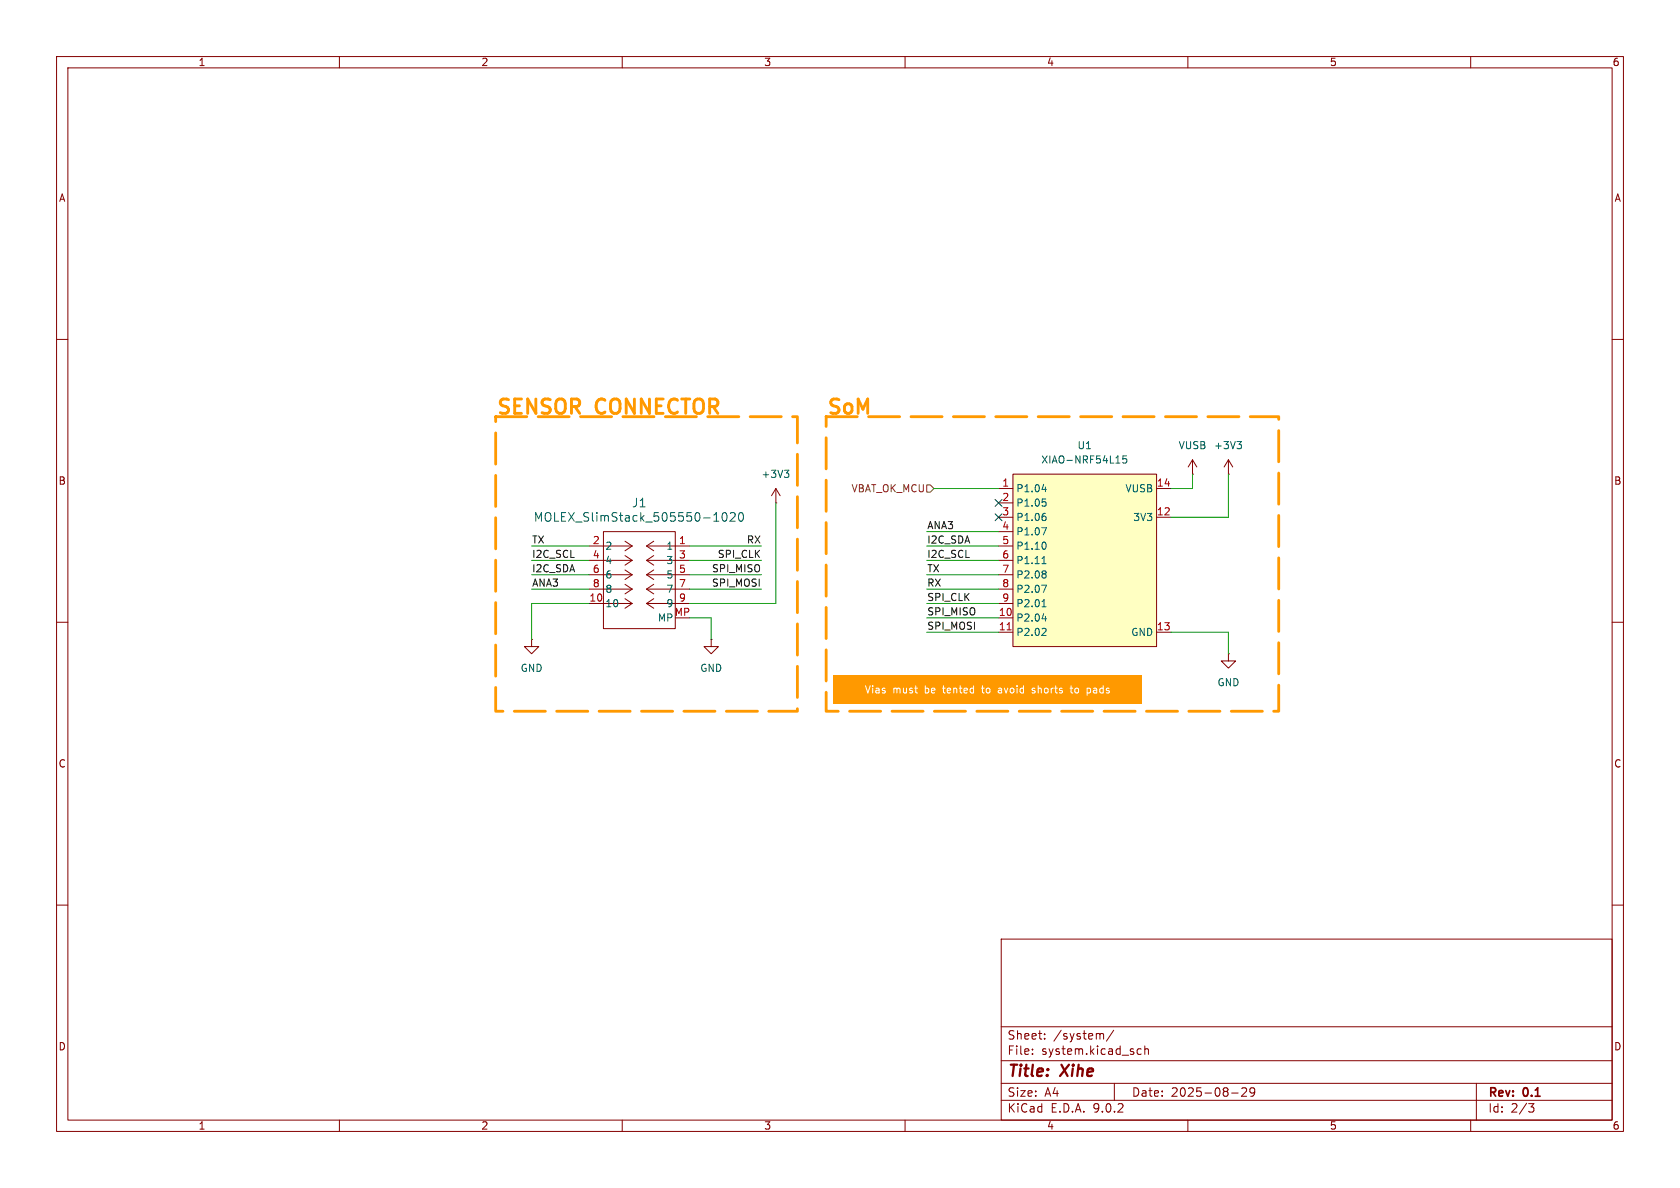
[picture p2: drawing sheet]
<svg xmlns="http://www.w3.org/2000/svg" width="297mm" height="210mm" viewBox="0 0 297 210" stroke-linecap="round" stroke-linejoin="round" font-family="sans-serif">
<g fill="none" stroke="#840000" stroke-width=".18">
<path d="M10 10h277v190h-277zM12 12h273v186h-273zM60 10v2M110 10v2M160 10v2M210 10v2M260 10v2M10 60h2M285 60h2M10 110h2M285 110h2M10 160h2"/>
<path d="M177 166h108v32h-108zM285 160h2M60 198v2M110 198v2M160 198v2M177 194.5h108M177 191.5h108M177 187.5h108M177 181.5h108M182.5 186.3v.1M182.5 185.5v.1M184.7 183.6v.1"/>
<path d="M184.7 182.8v.1M194.7 182.7l.3 .1 .1 .1v.8M196.9 182.1l-1.3 2M197 191.5v3M201.1 186.3l.2 .1 .4-.1M201.7 185.5l-.4-.1-.2 .1M202.4 185.5l.2-.1 .4 .1v.9M202.4 184.9v1.5M210 198v2M217.7 193.2h1.2M219.5 192.4l.6-.1 .2 .1 .1 .3-.9 1.1h.9M221.8 192.9l-.3 .3h-.3l-.2-.3 .1-.5 .4-.1 .2 .1a.99 .99 0 0 1-.3 1.4h-.3"/>
<path d="M260 198v2M261 191.5v6.5M270.2 195.1h1l-.5 .6 .4 .1 .1 .5-.3 .3h-.4"/>
</g>
<path d="M147.3 119.4h54.6v5.1h-54.6z" fill="#f90"/>
<g fill="none" stroke="#840000" stroke-width=".18">
<path d="M104.1 96.5h7.7M104.1 99.1h7.7M106.7 94h12.7v17.1h-12.7zM110.5 95.7l1.3 .8M110.5 98.2l1.3 .9M111.8 96.5l-1.3 .9M111.8 99.1l-1.3 .8M114.3 96.5h7.6M114.3 99.1h7.6M114.3 96.5l1.3 .9M114.3 99.1l1.3 .8M115.6 95.7l-1.3 .8"/>
<path d="M115.6 98.2l-1.3 .9M137.2 88.9h.1M137.2 86.4l-.8 1.2M137.2 86.4l.7 1.2M137.2 86.4v2.5M210.8 83.8h.1M210.8 81.3l-.7 1.3M210.8 81.3l.8 1.3M210.8 81.3v2.5M94 113v1.3h1.2l-1.2 1.3-1.3-1.3h1.3M94 113h.1M104.1 101.6h7.7"/>
<path d="M104.1 104.1h7.7M104.1 106.7h7.7M110.5 100.8l1.3 .8M110.5 103.3l1.3 .8M110.5 105.8l1.3 .9M111.8 101.6l-1.3 .8M111.8 104.1l-1.3 .9M111.8 106.7l-1.3 .8M114.3 101.6h7.6M114.3 104.1h7.6M114.3 106.7h7.6M114.3 101.6l1.3 .8"/>
<path d="M114.3 104.1l1.3 .9M114.3 106.7l1.3 .8M115.6 100.8l-1.3 .8M115.6 103.3l-1.3 .8M115.6 105.8l-1.3 .9M125.7 113v1.3h1.3l-1.3 1.3-1.2-1.3h1.2M125.7 113h.1M217.2 115.6v1.2h1.2l-1.2 1.3-1.3-1.3h1.3M217.2 115.6h.1"/>
</g>
<path d="M126.2 92.1h.9M127.8 90.8l.2-.2a.83 .83 0 0 1 .6 .6 .83 .83 0 0 1-.3 .9h-.1a.82 .82 0 0 1-.4-1.3zM129.1 90.8l.6-.2 .2 .2 .1 .2-1 1.1h1M130.7 90.8l.2-.2a.83 .83 0 0 1 .6 .6 .83 .83 0 0 1-.3 .9h-.1a.82 .82 0 0 1-.4-1.3zM138.7 83.1h.8l-.5 .5M139.2 83.6l.3 .3v.3l-.3 .2" fill="none" stroke="#006464" stroke-width=".18"/>
<path d="M179.1 83.8h25.4v30.5h-25.4z" fill="#ffffc2"/>
<g fill="none" stroke="#840000" stroke-width=".18">
<path d="M176.5 86.4h2.6M176.5 88.9h2.6M176.5 91.4h2.6M176.5 94h2.6M176.5 96.5h2.6M176.5 99.1h2.6M179.1 83.8h25.4v30.5h-25.4zM204.5 86.4h2.5M204.5 91.4h2.5M217.2 83.8h.1M217.2 81.3l-.8 1.3M217.2 81.3l.7 1.3"/>
<path d="M217.2 81.3v2.5M176.5 101.6h2.6M176.5 104.1h2.6M176.5 106.7h2.6M176.5 109.2h2.6M176.5 111.8h2.6M204.5 111.8h2.5"/>
</g>
<g fill="none" stroke="#006464" stroke-width=".18">
<path d="M218.7 78h.8l-.5 .5M219.2 78.5l.3 .3v.3l-.3 .2M184.2 93.3h.8l-.5 1.3M184.2 86.5h.8M184.2 99.6h.7M184.3 88.2h.6M184.5 98.6l.1-.2v1.2M184.6 90.7h.2M184.6 95.8a.79 .79 0 0 1 0 1.3M184.7 88.7l.2 .2v.3l-.2 .3M184.7 91.2l.2 .3v.3l-.2 .2M184.8 86.1v.8"/>
<path d="M197.3 81.9h.7M199.1 80.6h-.6v.6l.2-.1h.4l.1 .2-.1 .4-.1 .2-.5-.2M184.2 103.4h.8l-.5 1.3M184.2 107.3h.7M184.2 109.4h.8M184.5 106.2l.1-.2v1.3M184.7 100.9l.2 .3-.2 .3 .2 .2v.2l-.2 .3M184.7 111.1l.2 .2v.3l-.7 .7h.7M184.8 109v.8"/>
</g>
<path d="M178 111.3h.8" fill="none" stroke="#a90000" stroke-width=".18"/>
<path d="M163.8 85.7h.7l.6 .7-.6 .6h-.7z" fill="none" stroke="#725600" stroke-width=".18"/>
<g fill="none" stroke="#009600" stroke-width=".18">
<path d="M94 96.5h10.1M94 99.1h10.1M121.9 96.5h12.7M121.9 99.1h12.7M137.2 88.9v17.8h-15.3M163.8 96.5h12.7M163.8 94h12.7M163.8 99.1h12.7M165.1 86.4h11.4M210.8 83.8v2.6h-3.8M217.2 83.8v7.6h-10.2M94 101.6h10.1"/>
<path d="M94 104.1h10.1M104.1 106.7h-10.1v6.3M121.9 101.6h12.7M121.9 104.1h12.7M121.9 109.2h3.8v3.8M163.8 101.6h12.7M163.8 104.1h12.7M163.8 106.7h12.7M163.8 109.2h12.7M163.8 111.8h12.7M207 111.8h10.2v3.8"/>
</g>
<path d="M175.9 88.3l1.2 1.2M175.9 90.8l1.2 1.2M177.1 88.3l-1.2 1.2M177.1 90.8l-1.2 1.2" fill="none" stroke="#000084" stroke-width=".18"/>
<path d="M176.7 121.7h-.2M176.7 122l-.2 .2 .2 .3M182.5 122.4l.3 .1M182.8 121.7l-.3 .1v.2l.3 .1M189.2 121.7h.5M189.4 121.2v1.1l.3 .2M192.3 121.7h.4l.1 .2-.1 .5-.4 .1" fill="none" stroke="#fff" stroke-width=".18"/>
<path d="M87.6 73.7h53.4v52h-53.4zM146 73.7h80.1v52h-80.1z" fill="none" stroke="#f90" stroke-width=".5" stroke-dasharray="5.5 2"/>
<g font-size="3.5" fill="#f90">
<text x="87.6" y="73.4">SENSOR</text>
<text x="105.6" y="73.4">CONNECTOR</text>
<text x="146" y="73.4">SoM</text>
</g>
<g font-size="2.8" fill="#840000">
<text x="178" y="190.9">Title:</text>
<text x="187.7" y="190.9">Xihe</text>
</g>
<g font-size="2.1" fill="#006464">
<text x="111.6" y="89.9">J1</text>
<text x="94.3" y="92.4">MOLEX_SlimStack_505550-1020</text>
</g>
<g font-size="2.1" fill="#840000">
<text x="178" y="184">Sheet:</text>
<text x="186.2" y="184">/system/</text>
<text x="178" y="186.7">File:</text>
<text x="184.1" y="186.7">system.kicad_sch</text>
<text x="178" y="196.9">KiCad</text>
<text x="178" y="194.1">Size:</text>
<text x="184.7" y="194.1">A4</text>
<text x="185.7" y="196.9">E.D.A.</text>
<text x="193.3" y="196.9">9.0.2</text>
<text x="200" y="194.1">Date:</text>
<text x="207" y="194.1">2025-08-29</text>
<text x="263" y="194.3">Rev:</text>
<text x="263" y="196.9">Id:</text>
<text x="267.1" y="196.9">2/3</text>
<text x="269.4" y="194.3">0.1</text>
</g>
<g font-size="1.8" fill="#840000">
<text x="35" y="11.9">1</text>
<text x="85" y="11.9">2</text>
<text x="135" y="11.9">3</text>
<text x="185" y="11.9">4</text>
<text x="235" y="11.9">5</text>
<text x="285" y="11.9">6</text>
<text x="10.3" y="35.9">A</text>
<text x="285.3" y="35.9">A</text>
<text x="10.3" y="85.9">B</text>
<text x="285.3" y="85.9">B</text>
<text x="10.3" y="135.9">C</text>
<text x="285.3" y="135.9">C</text>
<text x="10.3" y="185.9">D</text>
<text x="285.3" y="185.9">D</text>
<text x="35" y="199.9">1</text>
<text x="85" y="199.9">2</text>
<text x="135" y="199.9">3</text>
<text x="185" y="199.9">4</text>
<text x="235" y="199.9">5</text>
<text x="285" y="199.9">6</text>
</g>
<g font-size="1.8" fill="#006464">
<text x="184" y="82.1">XIAO-NRF54L15</text>
<text x="190.4" y="79.6">U1</text>
<text x="208.3" y="79.6">VUSB</text>
<text x="214.5" y="79.6">+3V3</text>
<text x="134.5" y="84.7">+3V3</text>
<text x="179.6" y="87.2">P1.04</text>
<text x="179.6" y="89.8">P1.05</text>
<text x="198.9" y="87.2">VUSB</text>
<text x="179.6" y="92.3">P1.06</text>
<text x="179.6" y="94.8">P1.07</text>
<text x="200.3" y="92.3">3V3</text>
<text x="106.9" y="97.4">2</text>
<text x="106.9" y="99.9">4</text>
<text x="117.7" y="97.4">1</text>
<text x="117.7" y="99.9">3</text>
<text x="179.6" y="97.4">P1.10</text>
<text x="179.6" y="99.9">P1.11</text>
<text x="106.9" y="105">8</text>
<text x="106.9" y="107.5">10</text>
<text x="106.9" y="102.5">6</text>
<text x="117.7" y="105">7</text>
<text x="117.7" y="107.5">9</text>
<text x="117.7" y="102.5">5</text>
<text x="179.6" y="102.5">P2.08</text>
<text x="179.6" y="105">P2.07</text>
<text x="179.6" y="107.5">P2.01</text>
<text x="116.2" y="110.1">MP</text>
<text x="179.6" y="110.1">P2.04</text>
<text x="179.6" y="112.6">P2.02</text>
<text x="199.9" y="112.6">GND</text>
<text x="91.9" y="119">GND</text>
<text x="123.7" y="119">GND</text>
<text x="215.1" y="121.5">GND</text>
</g>
<text font-size="1.8" fill="#725600" x="150.4" y="87.2">VBAT_OK_MCU</text>
<g font-size="1.8" fill="#a90000">
<text x="177.1" y="86.1">1</text>
<text x="177.1" y="88.6">2</text>
<text x="204.4" y="86.1">14</text>
<text x="177.1" y="91.2">3</text>
<text x="177.1" y="93.7">4</text>
<text x="204.4" y="91.2">12</text>
<text x="104.7" y="96.3">2</text>
<text x="104.7" y="98.8">4</text>
<text x="104.7" y="101.3">6</text>
<text x="119.9" y="96.3">1</text>
<text x="119.9" y="98.8">3</text>
<text x="119.9" y="101.3">5</text>
<text x="177.1" y="96.3">5</text>
<text x="177.1" y="98.8">6</text>
<text x="177.1" y="101.3">7</text>
<text x="104.1" y="106.4">10</text>
<text x="104.7" y="103.9">8</text>
<text x="119.9" y="103.9">7</text>
<text x="119.9" y="106.4">9</text>
<text x="177.1" y="103.9">8</text>
<text x="177.1" y="106.4">9</text>
<text x="119.2" y="109">MP</text>
<text x="176.5" y="109">10</text>
<text x="176.5" y="111.5">11</text>
<text x="204.4" y="111.5">13</text>
</g>
<g font-size="1.8" fill="#0f0f0f">
<text x="163.8" y="93.6">ANA3</text>
<text x="94" y="96.2">TX</text>
<text x="94" y="98.7">I2C_SCL</text>
<text x="94" y="101.3">I2C_SDA</text>
<text x="125.8" y="101.3">SPI_MISO</text>
<text x="126.8" y="98.7">SPI_CLK</text>
<text x="131.9" y="96.2">RX</text>
<text x="163.8" y="96.2">I2C_SDA</text>
<text x="163.8" y="101.3">TX</text>
<text x="163.8" y="98.7">I2C_SCL</text>
<text x="94" y="103.8">ANA3</text>
<text x="125.8" y="103.8">SPI_MOSI</text>
<text x="163.8" y="106.3">SPI_CLK</text>
<text x="163.8" y="103.8">RX</text>
<text x="163.8" y="111.4">SPI_MOSI</text>
<text x="163.8" y="108.9">SPI_MISO</text>
</g>
<g font-size="1.8" fill="#fff">
<text x="152.8" y="122.8">Vias</text>
<text x="157.8" y="122.8">must</text>
<text x="163.6" y="122.8">be</text>
<text x="167" y="122.8">tented</text>
<text x="174.1" y="122.8">to</text>
<text x="177.1" y="122.8">avoid</text>
<text x="183.3" y="122.8">shorts</text>
<text x="190.4" y="122.8">to</text>
<text x="193.4" y="122.8">pads</text>
</g>
</svg>
